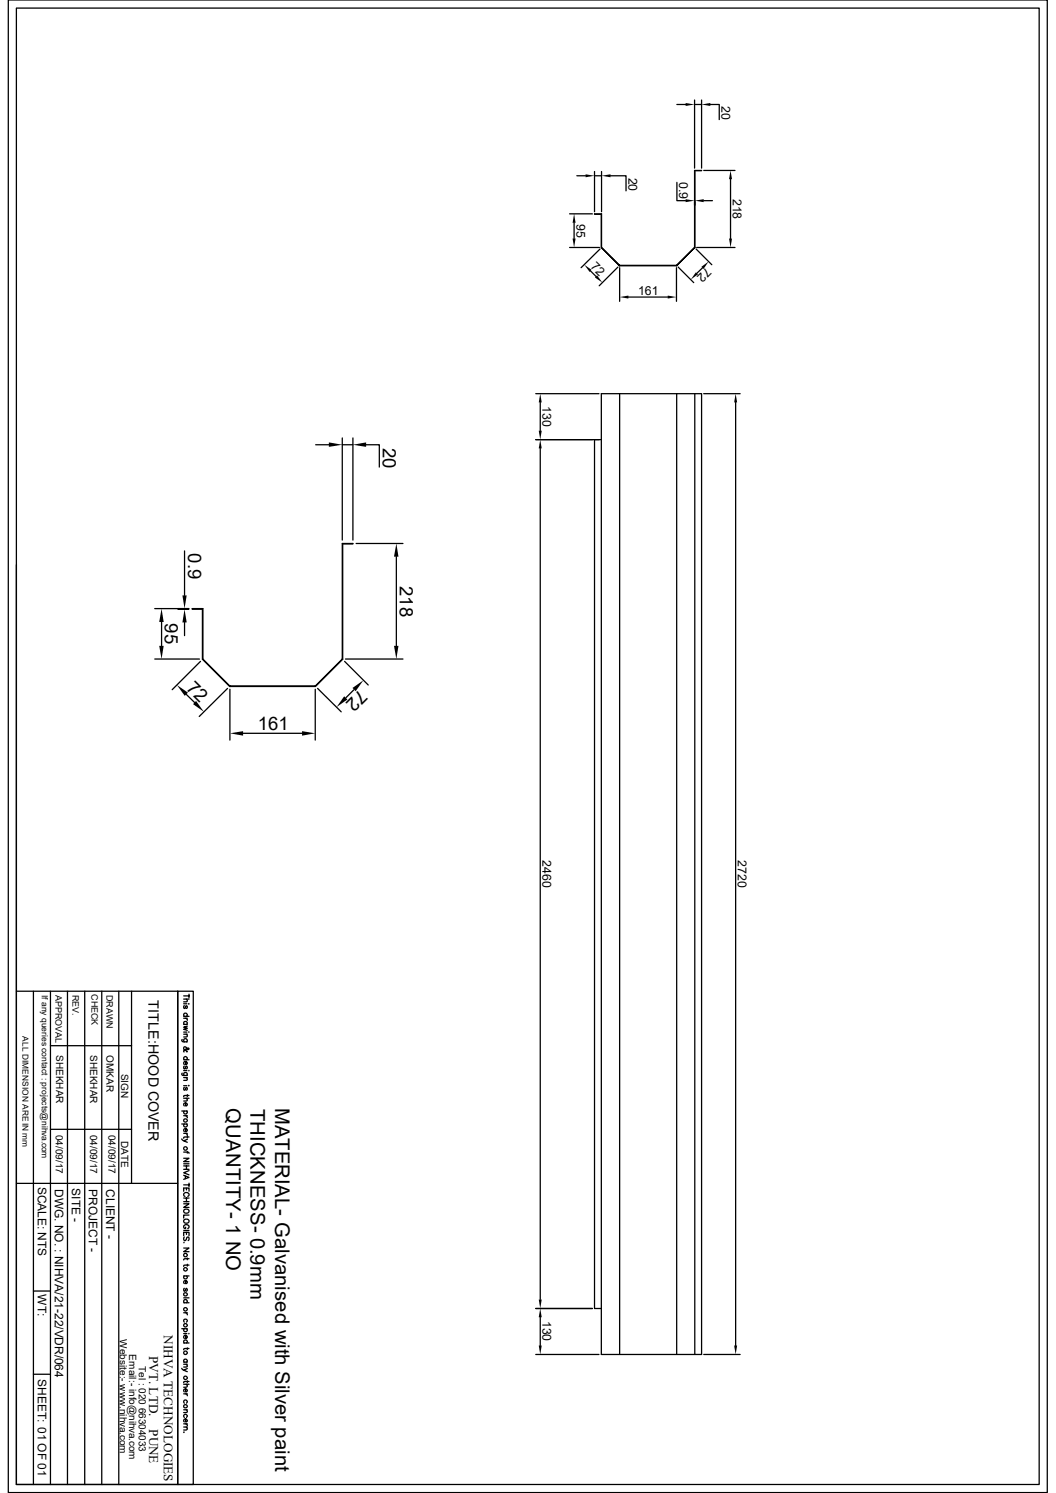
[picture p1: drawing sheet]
<svg xmlns="http://www.w3.org/2000/svg" width="210mm" height="297mm" viewBox="0 0 210 297" stroke-linecap="round" stroke-linejoin="round" font-family="sans-serif">
<g fill="none" stroke="#000" stroke-width=".25">
<path d="M1.7 0h206.6v296.9h-206.6zM3.3 1.6h203.4v293.7h-203.4zM138.1 19.9v13.5M139.5 19.9v13.5M114.7 35h1.8M118.2 34.1v8M118.2 35h1.4M119.6 34.1v8M121.4 35h3.1v3M134.6 36.3v3.6h1.8M134.6 20.8h1.8M138.1 20.8h1.4"/>
<path d="M138.1 39.9h.1M140 33.9h6.2M140 39.9h1.7M141.3 20.8h1.7v3M145.3 35.6v11.9M113.3 49.2h5.9M113.3 42.5h4.5M114.2 44.3v3.2M117.4 53.9l1.1 1.1M118.2 42.5h1.4v6.7l3.6 3.6h11.3l3.6-3.6v-15.3h1.4l-1.3 .1v15.2l-3.6 3.7h-11.4l-3.6-3.7v-6.6zM119.3 49.5l-3.7 3.8M122.9 53.1l-3.7 3.8"/>
<path d="M123.2 52.8v.1M123.2 53.3v6.6M125 59.1h7.8M134.5 53.3v6.6M134.9 53.1l3.1 3.1M138.4 49.5l3.2 3.2M138.6 49.2h7.6M139.7 53.3l-1.1 1.1M106.6 78.3h12.5M119.6 78.3h19.9v191.2h-19.9zM123.2 78.3v191.2M134.6 78.3v191.2"/>
<path d="M138.2 78.3v191.2M140 78.3h7.2M62.8 88.5h2.6M68.1 87.1v20.3M68.1 88.5h2.1M70.2 87.1v20.3M72.8 88.5h2.6v4.4M106.6 87.5h13M107.4 80.1v5.6M107.4 89.2v169.3M118.2 87.5v172.8h1.4M146.3 80.1v187.6"/>
<path d="M3.3 112.4v182.9h35.1v-98.1h-3.1v98.1v-59.9h-32M36.7 109.6v8.8M70.8 108.1h9.3M78.8 110.7v17.8M30.8 131.1h8.9M30.8 121.1h6.7M32.1 123.7v4.8M35.4 121.2h2.1M36.7 121.1v.1M36.7 123.8v2.6M37 138.1l1.7 1.6M38.2 121.1h2.1v10l5.4 5.4h17l5.4-5.4v-23h2.1l-2 .1v22.9l-5.5 5.5h-17l-5.4-5.5v-9.9h-2.1z"/>
<path d="M39.9 131.6l-5.7 5.6M45.3 136.9l-5.7 5.6M45.7 137.1v10.1M45.7 136.5v.1M62.7 137.1v10.1M63.2 136.9l4.7 4.7M68.5 131.6l4.7 4.7M68.7 131.1h11.4M70.4 137.2l-1.6 1.6M48.3 145.9h11.8M3.3 197.2h32v38.2M6.6 197.2v98.1"/>
<path d="M10 197.2v98.1M13.4 197.2v98.1M16.8 197.2v98.1M20.2 197.2v98.1M23.6 197.2v98.1M26.2 197.2v38.2M36.5 198.1h1.1M36.5 198.8h1.1M36.5 199.7h.7M37 198.8l.3 .2-.1 .3h-.7M37.5 199.6h.1M37.6 197.8v.7"/>
<path d="M10 208h16.2M36.2 206.8v.3l.2 .2h.9M36.2 213.5v.2l.1 .2 1 .1M36.5 202.2h1.1M36.5 202.6h.8M36.5 203.8h.8M36.5 205.3h.7M36.5 205.7h.8M36.5 210.8h1.1M36.5 213h.7M36.5 214.4h.8M36.5 216h.7"/>
<path d="M36.5 218.5h1.1M36.6 209.3v-.3l.6-.5h.2l.2 .2-.3 .1-.3-.5h-.4a.54 .54 0 0 0 0 .6 .54 .54 0 0 0 .6 .2l.1 .1-.2 .1M36.7 200.1l-.2 .1 .2 .4h.1l.1-.4 .3-.1 .1 .3-.2 .2M36.7 202.2a.35 .35 0 0 1-.1-.5 .35 .35 0 0 1 .5 0 .35 .35 0 0 1 0 .5M36.7 203.8a.34 .34 0 0 1-.1-.5 .34 .34 0 0 1 .5 0 .34 .34 0 0 1 0 .5M36.7 207.3a.35 .35 0 0 1-.1-.6 .35 .35 0 0 1 .5 0 .35 .35 0 0 1 0 .6M36.7 210.8a.35 .35 0 0 1-.1-.5 .35 .35 0 0 1 .5 0 .35 .35 0 0 1 0 .5M36.7 212.1l-.2 .2 .2 .3h.1l.1-.4 .3-.1 .1 .3-.2 .2M36.7 214a.34 .34 0 0 1-.1-.5 .34 .34 0 0 1 .5 0 .34 .34 0 0 1 0 .5M36.7 216.3l-.2 .2 .2 .4 .1-.1 .2-.4h.2l.1 .3-.2 .2M36.9 211.2v.6a.35 .35 0 0 0 .3-.5 .35 .35 0 0 0-.5-.1 .35 .35 0 0 0-.1 .5l.1 .1M36.9 219.4v.6h.2a.34 .34 0 0 0 0-.5 .34 .34 0 0 0-.5 0 .34 .34 0 0 0 .1 .5"/>
<path d="M36.9 202.6l.4 .2v.2M37 205.7l.3 .3-.1 .2-.7 .1M37 214.4l.3 .2-.1 .3h-.7M37 218.5l.3 .4-.8 .1M37.3 204.1l-.8 .2 .8 .3-.8 .2 .8 .2M37.3 217.8v.3M37.5 205.3h.1M37.5 212.9h.1M37.5 215.9v.1zM37.6 217.9h-.9l-.1 .1-.1 .2M10 224.7h16.2M36.2 226.6l.3 .3"/>
<path d="M36.2 221h1.1M36.2 223.6h1.1M36.5 231.5h1.1M36.5 231.9h1.1M36.5 232.6h1.1M36.5 229.2h.9l.2 .2M36.5 230.4h1.1l-1.1 .7h1.1M36.5 233.8l1.1 .4-1.1 .4M36.5 237v-.7h1.1v.7M36.5 239.5h1.1l-1.1 .7h1.1M36.5 222h.8M36.5 225.5h.8"/>
<path d="M36.5 235.7h1.1M36.5 238.3h1.1M36.5 239.1h1.1M36.7 221a.34 .34 0 0 0-.1 .5 .34 .34 0 0 0 .5 0 .34 .34 0 0 0 0-.5M36.7 223.6a.34 .34 0 0 0-.1 .5 .34 .34 0 0 0 .5 0 .34 .34 0 0 0 0-.5M36.8 238a.39 .39 0 0 1-.3-.4 .39 .39 0 0 1 .4-.4h.3a.39 .39 0 0 1 .4 .3 .39 .39 0 0 1-.3 .5M36.9 234v.5M36.9 224.5v.6h.2a.35 .35 0 0 0 0-.5 .35 .35 0 0 0-.5 0 .35 .35 0 0 0 .1 .5M36.9 222l.4 .2v.2M36.9 225.5l.4 .2v.2M37.1 231.9v.7M37.1 236.3v.4"/>
<path d="M37.1 238.3v.8M37.3 226.7l-.8 .2 .8 .3M37.3 226v.4M37.3 229.1v.3M37.6 226.2h-.9h-.1l-.1 .2M37.6 232.9l-1.1 .4 1.1 .4M37.6 235.4v.7M6.6 256.8h3.4M36.6 247.2h.1M36.5 245.8v-.6h1.1v.6M36.5 248.3h1.1l-1.1 .7h1.1M36.5 244.8h1.1"/>
<path d="M36.5 253.8h1.1M36.5 258.2h1.1M36.5 259.2h1.1M36.7 240.6a.54 .54 0 0 1 .6 0 .54 .54 0 0 1 .2 .5 .51 .51 0 0 1-.7 .2 .51 .51 0 0 1-.1-.7zM36.7 242.6a.54 .54 0 0 1 .6-.1 .54 .54 0 0 1 .2 .6 .51 .51 0 0 1-.7 .2 .51 .51 0 0 1-.1-.7zM36.7 246.1l-.2 .2 .2 .5 .3-.1 .2-.5h.3l.1 .3-.2 .3M36.7 253.8a.34 .34 0 0 0-.1 .5 .34 .34 0 0 0 .5 0 .34 .34 0 0 0 0-.5M36.7 256.3l-.2 .2 .2 .4 .4-.6 .1 .1 .1 .3-.2 .2M36.7 259.2a.35 .35 0 0 1-.1-.6 .35 .35 0 0 1 .5 0 .35 .35 0 0 1 0 .6M36.9 244.1v.3a.38 .38 0 0 1-.4-.4 .38 .38 0 0 1 .4-.4h.3a.39 .39 0 0 1 .4 .3 .39 .39 0 0 1-.3 .5M36.9 254.8v.6l.2-.1a.34 .34 0 0 0 0-.5 .34 .34 0 0 0-.5 .1 .34 .34 0 0 0 .1 .5M37.1 245.2v.4"/>
<path d="M37.3 250.3v.3M37.3 251.5v.4M37.6 241.7h-1.1v.6M37.6 250.4h-.9l-.2 .3M37.6 251.7h-.9h-.1l-.1 .2M6.6 273.4h3.4M36.2 272.2l.3 .4M36.2 264.3h1.1M36.5 261.2h.8M36.5 265.3h.7M36.5 267.2h1.1M36.5 271h.8"/>
<path d="M36.5 271.4h.8M36.5 275.4h1.1M36.5 277.3h.8M36.7 263a.34 .34 0 0 1-.1-.5 .34 .34 0 0 1 .5 0 .34 .34 0 0 1 0 .5M36.7 264.3a.34 .34 0 0 0-.1 .5 .34 .34 0 0 0 .5 0 .34 .34 0 0 0 0-.5M36.7 267.2a.34 .34 0 0 1-.1-.5 .34 .34 0 0 1 .5 0 .34 .34 0 0 1 0 .5M36.7 271a.34 .34 0 0 1-.1-.5 .34 .34 0 0 1 .5 0 .34 .34 0 0 1 0 .5M36.7 279.1a.35 .35 0 0 1-.1-.5 .35 .35 0 0 1 .5 0 .35 .35 0 0 1 0 .5M36.9 265.6v.7a.35 .35 0 0 0 .3-.5 .35 .35 0 0 0-.5-.2 .35 .35 0 0 0-.1 .5l.1 .2M36.9 276.3v.6h.2a.34 .34 0 0 0 0-.5 .34 .34 0 0 0-.5 0 .34 .34 0 0 0 .1 .5M36.9 261.2l.4 .2v.2M36.9 277.3l.3 .1 .1 .3"/>
<path d="M37 271.4l.3 .4-.8 .1M37 275.4l.3 .4-.3 .2h-.5M37.3 272.2l-.8 .4 .8 .3M37.3 268.1v.4M37.3 274.7v.3M37.5 265.3h.1M37.6 268.3h-.9h-.1l-.1 .2M37.6 274.8h-.9l-.1 .1-.1 .2M106.6 269.5h12.5M106.6 260.3h11.2M107.4 262v5.7M140 269.5h7.2"/>
<path d="M36.5 280.5h.8M36.5 283.3h.8M36.5 283.9h.8M36.6 284.9v.1zM36.7 282a.35 .35 0 0 1-.1-.5 .35 .35 0 0 1 .5 0 .35 .35 0 0 1 0 .5M36.9 282.3v.6l.2-.1a.34 .34 0 0 0 0-.4 .34 .34 0 0 0-.5 0 .34 .34 0 0 0 .1 .5M36.9 283.3l.3 .1 .1 .2M37 280.5l.3 .2-.1 .3h-.7M37 283.9l.3 .4-.3 .2h-.5"/>
<circle cx="36.9" cy="228.5" r=".37"/>
<circle cx="36.9" cy="222.9" r=".36"/>
<circle cx="36.9" cy="249.7" r=".37"/>
<circle cx="36.9" cy="257.5" r=".36"/>
<circle cx="36.9" cy="252.5" r=".36"/>
<circle cx="36.9" cy="269.1" r=".37"/>
<circle cx="36.9" cy="260.5" r=".36"/>
<circle cx="36.9" cy="279.8" r=".36"/>
<circle cx="36.9" cy="274.1" r=".36"/>
<circle cx="36.9" cy="263.6" r=".36"/>
</g>
<g fill="#000">
<path d="M116.5 34.7l1.7 .3-1.7 .3zM119.6 35l1.8-.3v.6zM136.4 20.5l1.7 .3-1.7 .3zM136.4 39.6l1.7 .3-1.7 .3zM138.2 39.9l1.8-.3v.6zM139.5 20.8l1.8-.3v.6zM145.3 33.9l.3 1.7h-.6zM114.2 42.5l.3 1.8h-.6zM113.9 47.5h.6l-.3 1.7zM116.2 52.7l1.4 1-.3 .4zM118.7 54.8l1.1 1.4-1.5-1zM123.2 59.1l1.8-.3v.6z"/>
<path d="M132.8 58.8l1.7 .3-1.7 .3zM138.4 54.2l.4 .4-1.4 1zM139.5 53.1l1.4-1.1-1 1.5zM145 47.5h.6l-.3 1.7zM65.4 88l2.7 .5-2.7 .4zM70.2 88.5l2.6-.5v.9zM107.4 78.3l.3 1.8h-.6zM107.1 85.7h.6l-.3 1.8zM107.4 87.5l.3 1.7h-.6zM146.3 78.3l.3 1.8h-.6zM36.3 118.4h.8l-.4 2.7zM78.8 108.1l.4 2.6h-.8z"/>
<path d="M32.1 121.1l.5 2.6h-.9zM31.7 128.5h.9l-.5 2.6zM36.7 121.2l.4 2.6h-.8zM35.2 136.3l2.2 1.5-.7 .6zM39 139.4l1.6 2.2-2.2-1.5zM68.5 138.5l.6 .6-2.2 1.6zM70.1 136.9l2.2-1.6-1.6 2.2zM78.4 128.5h.8l-.4 2.6zM45.7 145.9l2.6-.4v.8zM60.1 145.5l2.6 .4-2.6 .4zM107.1 258.5h.6l-.3 1.8zM107.4 260.3l.3 1.7h-.6z"/>
<path d="M107.1 267.7h.6l-.3 1.8zM146 267.7h.6l-.3 1.8z"/>
</g>
<g font-size="4">
<text x="45" y="220.5" transform="rotate(90 45 220.5)">QUANTITY- 1 NO</text>
<text x="49.8" y="220.6" transform="rotate(90 49.8 220.6)">THICKNESS- 0.9mm</text>
<text x="54.7" y="220.4" transform="rotate(90 54.7 220.4)">MATERIAL- Galvanised with Silver paint</text>
</g>
<g font-size="3.7">
<text x="76.2" y="89" transform="rotate(90 76.2 89)">20</text>
<text x="37.4" y="110.1" transform="rotate(90 37.4 110.1)">0.9</text>
<text x="79.5" y="116.6" transform="rotate(90 79.5 116.6)">218</text>
<text x="32.8" y="124" transform="rotate(90 32.8 124)">95</text>
<text x="36.9" y="137" transform="rotate(45 36.9 137)">72</text>
<text x="71.5" y="137" transform="rotate(135 71.5 137)">72</text>
<text x="51.3" y="145.2">161</text>
</g>
<text font-size="2.8" x="29.5" y="199" transform="rotate(90 29.5 199)">TITLE:HOOD COVER</text>
<g font-size="2.6">
<text x="29.6" y="269.7" transform="rotate(90 29.6 269.7)">PVT. LTD.</text>
<text x="32.6" y="265.6" transform="rotate(90 32.6 265.6)">NIHVA TECHNOLOGIES</text>
<text x="29.6" y="284.4" transform="rotate(90 29.6 284.4)">PUNE</text>
</g>
<g font-size="2.5">
<text x="143.5" y="21.2" transform="rotate(90 143.5 21.2)">20</text>
<text x="125" y="35.3" transform="rotate(90 125 35.3)">20</text>
<text x="135.1" y="36.2" transform="rotate(90 135.1 36.2)">0.9</text>
<text x="145.8" y="39.5" transform="rotate(90 145.8 39.5)">218</text>
<text x="114.6" y="44.5" transform="rotate(90 114.6 44.5)">95</text>
<text x="117.3" y="53.2" transform="rotate(45 117.3 53.2)">72</text>
<text x="140.4" y="53.2" transform="rotate(135 140.4 53.2)">72</text>
<text x="126.9" y="58.6">161</text>
<text x="107.9" y="80.8" transform="rotate(90 107.9 80.8)">130</text>
<text x="107.9" y="171.2" transform="rotate(90 107.9 171.2)">2460</text>
<text x="146.8" y="171.2" transform="rotate(90 146.8 171.2)">2720</text>
<text x="107.9" y="262.8" transform="rotate(90 107.9 262.8)">130</text>
</g>
<g font-size="2.4">
<text x="7.5" y="236.1" transform="rotate(90 7.5 236.1)">SCALE: NTS</text>
<text x="10.9" y="236.5" transform="rotate(90 10.9 236.5)">DWG. NO. : NIHVA/21-22/VDR/064</text>
<text x="14.3" y="236.4" transform="rotate(90 14.3 236.4)">SITE -</text>
<text x="17.7" y="236.6" transform="rotate(90 17.7 236.6)">PROJECT -</text>
<text x="21.1" y="236.6" transform="rotate(90 21.1 236.6)">CLIENT -</text>
<text x="7.5" y="257.5" transform="rotate(90 7.5 257.5)">WT:</text>
<text x="7.5" y="274.4" transform="rotate(90 7.5 274.4)">SHEET: 01 OF 01</text>
</g>
<g font-size="2">
<text x="11.2" y="209.9" transform="rotate(90 11.2 209.9)">SHEKHAR</text>
<text x="17.9" y="209.9" transform="rotate(90 17.9 209.9)">SHEKHAR</text>
<text x="21.2" y="209.9" transform="rotate(90 21.2 209.9)">OMKAR</text>
<text x="24.1" y="213.6" transform="rotate(90 24.1 213.6)">SIGN</text>
<text x="11.1" y="225.8" transform="rotate(90 11.1 225.8)">04/09/17</text>
<text x="17.9" y="225.8" transform="rotate(90 17.9 225.8)">04/09/17</text>
<text x="21.5" y="225.8" transform="rotate(90 21.5 225.8)">04/09/17</text>
<text x="24.1" y="226.9" transform="rotate(90 24.1 226.9)">DATE</text>
<text x="23.8" y="266.4" transform="rotate(90 23.8 266.4)">Website:- www.nihva.com</text>
<text x="25.7" y="269.4" transform="rotate(90 25.7 269.4)">Email:- info@nihva.com</text>
<text x="27.6" y="271.7" transform="rotate(90 27.6 271.7)">Tel : 020 66304033</text>
</g>
<g font-size="1.8">
<text x="11" y="197.9" transform="rotate(90 11 197.9)">APPROVAL</text>
<text x="14.4" y="197.9" transform="rotate(90 14.4 197.9)">REV.</text>
<text x="18.2" y="197.7" transform="rotate(90 18.2 197.7)">CHECK</text>
<text x="21.2" y="197.9" transform="rotate(90 21.2 197.9)">DRAWN</text>
</g>
<g font-size="1.7">
<text x="8.3" y="197.9" transform="rotate(90 8.3 197.9)">If any queries contact : projects@nihva.com</text>
<text x="4.4" y="206.2" transform="rotate(90 4.4 206.2)">ALL DIMENSION ARE IN mm</text>
</g>
</svg>
